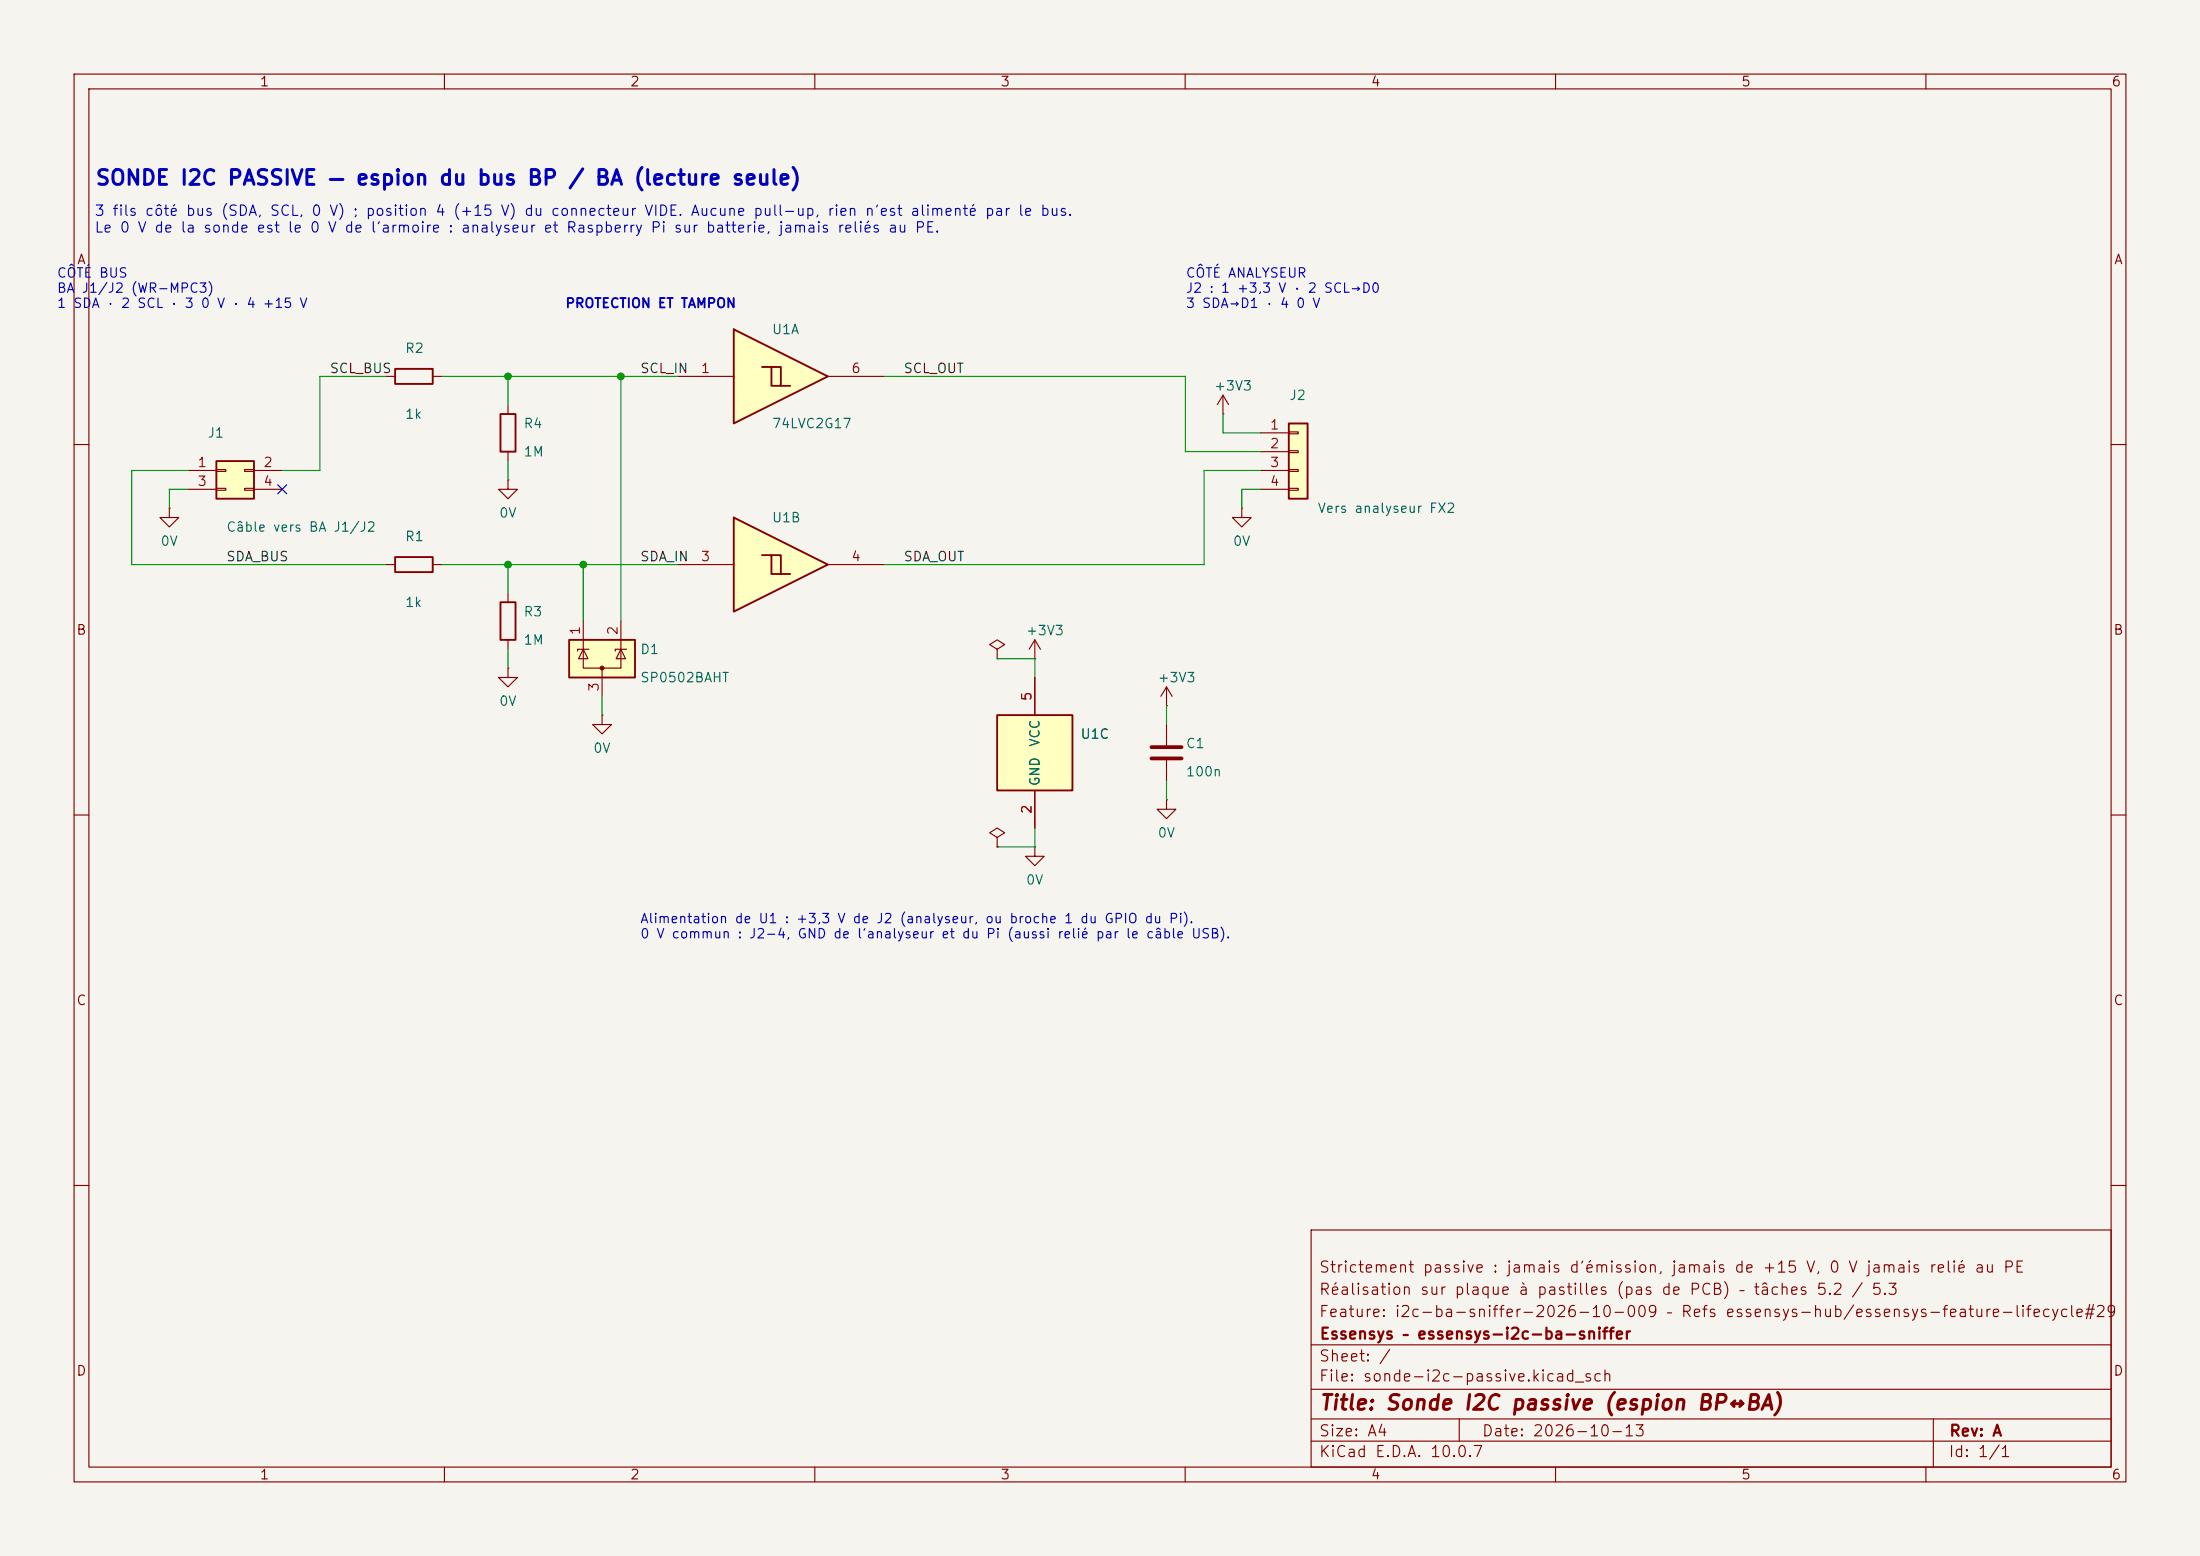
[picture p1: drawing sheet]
(kicad_sch
 (version 20250114)
 (generator "eeschema")
 (generator_version "9.0")
 (paper "A4")
 (title_block
  (title "Sonde I2C passive (espion BP↔BA)")
  (date "2026-10-13")
  (rev "A")
  (company "Essensys – essensys-i2c-ba-sniffer")
  (comment 1 "Feature: i2c-ba-sniffer-2026-10-009 – Refs essensys-hub/essensys-feature-lifecycle#29")
  (comment 2 "Réalisation sur plaque à pastilles (pas de PCB) – tâches 5.2 / 5.3")
  (comment 3 "Strictement passive : jamais d'émission, jamais de +15 V, 0 V jamais relié au PE"))
 (lib_symbols
  (symbol
   "Connector_Generic:Conn_02x02_Odd_Even"
   (pin_names
    (offset 1.016) (hide yes)) (exclude_from_sim no) (in_bom yes) (on_board yes)
   (in_pos_files yes)
   (duplicate_pin_numbers_are_jumpers no)
   (property
    "Reference"
    "J" (at 1.27 2.54 0) (show_name no) (do_not_autoplace no) (effects (font (size 1.27 1.27))))
   (property
    "Value"
    "Conn_02x02_Odd_Even" (at 1.27 -5.08 0) (show_name no) (do_not_autoplace no) (effects (font (size 1.27 1.27))))
   (property
    "Footprint"
    "" (at 0 0 0) (show_name no) (do_not_autoplace no) (hide yes) (effects (font (size 1.27 1.27))))
   (property
    "Datasheet"
    "" (at 0 0 0) (show_name no) (do_not_autoplace no) (hide yes) (effects (font (size 1.27 1.27))))
   (property
    "Description"
    "Generic connector, double row, 02x02, odd/even pin numbering scheme (row 1 odd numbers, row 2 even numbers), script generated (kicad-library-utils/schlib/autogen/connector/)" (at 0 0 0) (show_name no) (do_not_autoplace no) (hide yes) (effects (font (size 1.27 1.27))))
   (property
    "ki_keywords"
    "connector" (at 0 0 0) (show_name no) (do_not_autoplace no) (hide yes) (effects (font (size 1.27 1.27))))
   (property
    "ki_fp_filters"
    "Connector*:*_2x??_*" (at 0 0 0) (show_name no) (do_not_autoplace no) (hide yes) (effects (font (size 1.27 1.27))))
   (symbol
    "Conn_02x02_Odd_Even_1_1"
    (rectangle (start -1.27 1.27) (end 3.81 -3.81) (stroke (width 0.254) (type default)) (fill (type background)))
    (rectangle (start -1.27 0.127) (end 0 -0.127) (stroke (width 0.1524) (type default)) (fill (type none)))
    (rectangle (start -1.27 -2.413) (end 0 -2.667) (stroke (width 0.1524) (type default)) (fill (type none)))
    (rectangle (start 3.81 0.127) (end 2.54 -0.127) (stroke (width 0.1524) (type default)) (fill (type none)))
    (rectangle (start 3.81 -2.413) (end 2.54 -2.667) (stroke (width 0.1524) (type default)) (fill (type none)))
    (pin
    passive
    line (at -5.08 0 0) (length 3.81) (name
    "Pin_1" (effects (font (size 1.27 1.27)))) (number
    "1" (effects (font (size 1.27 1.27)))))
    (pin
    passive
    line (at 7.62 0 180) (length 3.81) (name
    "Pin_2" (effects (font (size 1.27 1.27)))) (number
    "2" (effects (font (size 1.27 1.27)))))
    (pin
    passive
    line (at -5.08 -2.54 0) (length 3.81) (name
    "Pin_3" (effects (font (size 1.27 1.27)))) (number
    "3" (effects (font (size 1.27 1.27)))))
    (pin
    passive
    line (at 7.62 -2.54 180) (length 3.81) (name
    "Pin_4" (effects (font (size 1.27 1.27)))) (number
    "4" (effects (font (size 1.27 1.27))))))
   (embedded_fonts no))
  (symbol
   "power:GND"
   (power global)
   (pin_numbers (hide yes))
   (pin_names
    (offset 0) (hide yes)) (exclude_from_sim no) (in_bom yes) (on_board yes)
   (in_pos_files yes)
   (duplicate_pin_numbers_are_jumpers no)
   (property
    "Reference"
    "#PWR" (at 0 -6.35 0) (show_name no) (do_not_autoplace no) (hide yes) (effects (font (size 1.27 1.27))))
   (property
    "Value"
    "GND" (at 0 -3.81 0) (show_name no) (do_not_autoplace no) (effects (font (size 1.27 1.27))))
   (property
    "Footprint"
    "" (at 0 0 0) (show_name no) (do_not_autoplace no) (hide yes) (effects (font (size 1.27 1.27))))
   (property
    "Datasheet"
    "" (at 0 0 0) (show_name no) (do_not_autoplace no) (hide yes) (effects (font (size 1.27 1.27))))
   (property
    "Description"
    "Power symbol creates a global label with name \"GND\" , ground" (at 0 0 0) (show_name no) (do_not_autoplace no) (hide yes) (effects (font (size 1.27 1.27))))
   (property
    "ki_keywords"
    "global power" (at 0 0 0) (show_name no) (do_not_autoplace no) (hide yes) (effects (font (size 1.27 1.27))))
   (symbol
    "GND_0_1"
    (polyline (pts (xy 0 0) (xy 0 -1.27) (xy 1.27 -1.27) (xy 0 -2.54) (xy -1.27 -1.27) (xy 0 -1.27)) (stroke (width 0) (type default)) (fill (type none))))
   (symbol
    "GND_1_1"
    (pin
    power_in
    line (at 0 0 270) (length 0) (name
    "" (effects (font (size 1.27 1.27)))) (number
    "1" (effects (font (size 1.27 1.27))))))
   (embedded_fonts no))
  (symbol
   "Device:R"
   (pin_numbers (hide yes))
   (pin_names
    (offset 0)) (exclude_from_sim no) (in_bom yes) (on_board yes)
   (in_pos_files yes)
   (duplicate_pin_numbers_are_jumpers no)
   (property
    "Reference"
    "R" (at 2.032 0 90) (show_name no) (do_not_autoplace no) (effects (font (size 1.27 1.27))))
   (property
    "Value"
    "R" (at 0 0 90) (show_name no) (do_not_autoplace no) (effects (font (size 1.27 1.27))))
   (property
    "Footprint"
    "" (at -1.778 0 90) (show_name no) (do_not_autoplace no) (hide yes) (effects (font (size 1.27 1.27))))
   (property
    "Datasheet"
    "" (at 0 0 0) (show_name no) (do_not_autoplace no) (hide yes) (effects (font (size 1.27 1.27))))
   (property
    "Description"
    "Resistor" (at 0 0 0) (show_name no) (do_not_autoplace no) (hide yes) (effects (font (size 1.27 1.27))))
   (property
    "ki_keywords"
    "R res resistor" (at 0 0 0) (show_name no) (do_not_autoplace no) (hide yes) (effects (font (size 1.27 1.27))))
   (property
    "ki_fp_filters"
    "R_*" (at 0 0 0) (show_name no) (do_not_autoplace no) (hide yes) (effects (font (size 1.27 1.27))))
   (symbol
    "R_0_1"
    (rectangle (start -1.016 -2.54) (end 1.016 2.54) (stroke (width 0.254) (type default)) (fill (type none))))
   (symbol
    "R_1_1"
    (pin
    passive
    line (at 0 3.81 270) (length 1.27) (name
    "" (effects (font (size 1.27 1.27)))) (number
    "1" (effects (font (size 1.27 1.27)))))
    (pin
    passive
    line (at 0 -3.81 90) (length 1.27) (name
    "" (effects (font (size 1.27 1.27)))) (number
    "2" (effects (font (size 1.27 1.27))))))
   (embedded_fonts no))
  (symbol
   "Power_Protection:SP0502BAHT"
   (pin_names (hide yes)) (exclude_from_sim no) (in_bom yes) (on_board yes)
   (in_pos_files yes)
   (duplicate_pin_numbers_are_jumpers no)
   (property
    "Reference"
    "D" (at 5.715 2.54 0) (show_name no) (do_not_autoplace no) (effects (font (size 1.27 1.27)) (justify left)))
   (property
    "Value"
    "SP0502BAHT" (at 5.715 0.635 0) (show_name no) (do_not_autoplace no) (effects (font (size 1.27 1.27)) (justify left)))
   (property
    "Footprint"
    "Package_TO_SOT_SMD:SOT-23" (at 5.715 -1.27 0) (show_name no) (do_not_autoplace no) (hide yes) (effects (font (size 1.27 1.27)) (justify left)))
   (property
    "Datasheet"
    "http://www.littelfuse.com/~/media/files/littelfuse/technical%20resources/documents/data%20sheets/sp05xxba.pdf" (at 3.175 3.175 0) (show_name no) (do_not_autoplace no) (hide yes) (effects (font (size 1.27 1.27))))
   (property
    "Description"
    "TVS Diode Array, 5.5V Standoff, 2 Channels, SOT-23 package" (at 0 0 0) (show_name no) (do_not_autoplace no) (hide yes) (effects (font (size 1.27 1.27))))
   (property
    "ki_keywords"
    "usb esd protection suppression transient" (at 0 0 0) (show_name no) (do_not_autoplace no) (hide yes) (effects (font (size 1.27 1.27))))
   (property
    "ki_fp_filters"
    "SOT?23*" (at 0 0 0) (show_name no) (do_not_autoplace no) (hide yes) (effects (font (size 1.27 1.27))))
   (symbol
    "SP0502BAHT_0_0"
    (pin
    passive
    line (at 0 -5.08 90) (length 2.54) (name
    "A" (effects (font (size 1.27 1.27)))) (number
    "3" (effects (font (size 1.27 1.27))))))
   (symbol
    "SP0502BAHT_0_1"
    (rectangle (start -4.445 2.54) (end 4.445 -2.54) (stroke (width 0.254) (type default)) (fill (type background)))
    (polyline (pts (xy -3.302 1.016) (xy -3.302 1.27) (xy -1.905 1.27) (xy -1.778 1.27)) (stroke (width 0) (type default)) (fill (type none)))
    (polyline (pts (xy -2.54 2.54) (xy -2.54 1.27)) (stroke (width 0) (type default)) (fill (type none)))
    (polyline (pts (xy -2.54 1.27) (xy -2.54 -1.27) (xy 2.54 -1.27) (xy 2.54 1.27)) (stroke (width 0) (type default)) (fill (type none)))
    (polyline (pts (xy -2.54 1.27) (xy -1.905 0) (xy -3.175 0) (xy -2.54 1.27)) (stroke (width 0) (type default)) (fill (type none)))
    (polyline (pts (xy 0 -1.27) (xy 0 -2.54)) (stroke (width 0) (type default)) (fill (type none)))
    (circle (center 0 -1.27) (radius 0.254) (stroke (width 0) (type default)) (fill (type outline)))
    (polyline (pts (xy 1.778 1.016) (xy 1.778 1.27) (xy 3.175 1.27) (xy 3.302 1.27)) (stroke (width 0) (type default)) (fill (type none)))
    (polyline (pts (xy 2.54 2.54) (xy 2.54 1.27)) (stroke (width 0) (type default)) (fill (type none)))
    (polyline (pts (xy 2.54 1.27) (xy 1.905 0) (xy 3.175 0) (xy 2.54 1.27)) (stroke (width 0) (type default)) (fill (type none))))
   (symbol
    "SP0502BAHT_1_1"
    (pin
    passive
    line (at -2.54 5.08 270) (length 2.54) (name
    "K" (effects (font (size 1.27 1.27)))) (number
    "1" (effects (font (size 1.27 1.27)))))
    (pin
    passive
    line (at 2.54 5.08 270) (length 2.54) (name
    "K" (effects (font (size 1.27 1.27)))) (number
    "2" (effects (font (size 1.27 1.27))))))
   (embedded_fonts no))
  (symbol
   "74xGxx:74LVC2G17" (exclude_from_sim no) (in_bom yes) (on_board yes)
   (in_pos_files yes)
   (duplicate_pin_numbers_are_jumpers no)
   (property
    "Reference"
    "U" (at -1.27 7.62 0) (show_name no) (do_not_autoplace no) (effects (font (size 1.27 1.27))))
   (property
    "Value"
    "74LVC2G17" (at 2.54 -7.62 0) (show_name no) (do_not_autoplace no) (effects (font (size 1.27 1.27))))
   (property
    "Footprint"
    "" (at 0 0 0) (show_name no) (do_not_autoplace no) (hide yes) (effects (font (size 1.27 1.27))))
   (property
    "Datasheet"
    "http://www.ti.com/lit/sg/scyt129e/scyt129e.pdf" (at 0 0 0) (show_name no) (do_not_autoplace no) (hide yes) (effects (font (size 1.27 1.27))))
   (property
    "Description"
    "Dual Buffer, Schmitt Triggered, Low-Voltage CMOS" (at 0 0 0) (show_name no) (do_not_autoplace no) (hide yes) (effects (font (size 1.27 1.27))))
   (property
    "ki_keywords"
    "Dual Buffer Schmitt LVC CMOS" (at 0 0 0) (show_name no) (do_not_autoplace no) (hide yes) (effects (font (size 1.27 1.27))))
   (property
    "ki_fp_filters"
    "SG-* SOT*" (at 0 0 0) (show_name no) (do_not_autoplace no) (hide yes) (effects (font (size 1.27 1.27))))
   (symbol
    "74LVC2G17_1_1"
    (polyline (pts (xy -7.62 6.35) (xy -7.62 -6.35) (xy 5.08 0) (xy -7.62 6.35)) (stroke (width 0.254) (type default)) (fill (type background)))
    (polyline (pts (xy -3.81 1.27) (xy -2.54 1.27) (xy -2.54 -1.27) (xy 0 -1.27)) (stroke (width 0.254) (type default)) (fill (type background)))
    (polyline (pts (xy -2.54 1.27) (xy -1.27 1.27) (xy -1.27 -1.27)) (stroke (width 0.254) (type default)) (fill (type background)))
    (pin
    input
    line (at -15.24 0 0) (length 7.62) (name
    "" (effects (font (size 1.27 1.27)))) (number
    "1" (effects (font (size 1.27 1.27)))))
    (pin
    output
    line (at 12.7 0 180) (length 7.62) (name
    "" (effects (font (size 1.27 1.27)))) (number
    "6" (effects (font (size 1.27 1.27))))))
   (symbol
    "74LVC2G17_2_1"
    (polyline (pts (xy -7.62 6.35) (xy -7.62 -6.35) (xy 5.08 0) (xy -7.62 6.35)) (stroke (width 0.254) (type default)) (fill (type background)))
    (polyline (pts (xy -3.81 1.27) (xy -2.54 1.27) (xy -2.54 -1.27) (xy 0 -1.27)) (stroke (width 0.254) (type default)) (fill (type background)))
    (polyline (pts (xy -2.54 1.27) (xy -1.27 1.27) (xy -1.27 -1.27)) (stroke (width 0.254) (type default)) (fill (type background)))
    (pin
    input
    line (at -15.24 0 0) (length 7.62) (name
    "" (effects (font (size 1.27 1.27)))) (number
    "3" (effects (font (size 1.27 1.27)))))
    (pin
    output
    line (at 12.7 0 180) (length 7.62) (name
    "" (effects (font (size 1.27 1.27)))) (number
    "4" (effects (font (size 1.27 1.27))))))
   (symbol
    "74LVC2G17_3_0"
    (rectangle (start -5.08 -5.08) (end 5.08 5.08) (stroke (width 0.254) (type default)) (fill (type background))))
   (symbol
    "74LVC2G17_3_1"
    (pin
    power_in
    line (at 0 -10.16 90) (length 5.08) (name
    "GND" (effects (font (size 1.27 1.27)))) (number
    "2" (effects (font (size 1.27 1.27)))))
    (pin
    power_in
    line (at 0 10.16 270) (length 5.08) (name
    "VCC" (effects (font (size 1.27 1.27)))) (number
    "5" (effects (font (size 1.27 1.27))))))
   (embedded_fonts no))
  (symbol
   "power:+3V3"
   (power global)
   (pin_numbers (hide yes))
   (pin_names
    (offset 0) (hide yes)) (exclude_from_sim no) (in_bom yes) (on_board yes)
   (in_pos_files yes)
   (duplicate_pin_numbers_are_jumpers no)
   (property
    "Reference"
    "#PWR" (at 0 -3.81 0) (show_name no) (do_not_autoplace no) (hide yes) (effects (font (size 1.27 1.27))))
   (property
    "Value"
    "+3V3" (at 0 3.556 0) (show_name no) (do_not_autoplace no) (effects (font (size 1.27 1.27))))
   (property
    "Footprint"
    "" (at 0 0 0) (show_name no) (do_not_autoplace no) (hide yes) (effects (font (size 1.27 1.27))))
   (property
    "Datasheet"
    "" (at 0 0 0) (show_name no) (do_not_autoplace no) (hide yes) (effects (font (size 1.27 1.27))))
   (property
    "Description"
    "Power symbol creates a global label with name \"+3V3\"" (at 0 0 0) (show_name no) (do_not_autoplace no) (hide yes) (effects (font (size 1.27 1.27))))
   (property
    "ki_keywords"
    "global power" (at 0 0 0) (show_name no) (do_not_autoplace no) (hide yes) (effects (font (size 1.27 1.27))))
   (symbol
    "+3V3_0_1"
    (polyline (pts (xy -0.762 1.27) (xy 0 2.54)) (stroke (width 0) (type default)) (fill (type none)))
    (polyline (pts (xy 0 2.54) (xy 0.762 1.27)) (stroke (width 0) (type default)) (fill (type none)))
    (polyline (pts (xy 0 0) (xy 0 2.54)) (stroke (width 0) (type default)) (fill (type none))))
   (symbol
    "+3V3_1_1"
    (pin
    power_in
    line (at 0 0 90) (length 0) (name
    "" (effects (font (size 1.27 1.27)))) (number
    "1" (effects (font (size 1.27 1.27))))))
   (embedded_fonts no))
  (symbol
   "power:PWR_FLAG"
   (power global)
   (pin_numbers (hide yes))
   (pin_names
    (offset 0) (hide yes)) (exclude_from_sim no) (in_bom yes) (on_board yes)
   (in_pos_files yes)
   (duplicate_pin_numbers_are_jumpers no)
   (property
    "Reference"
    "#FLG" (at 0 1.905 0) (show_name no) (do_not_autoplace no) (hide yes) (effects (font (size 1.27 1.27))))
   (property
    "Value"
    "PWR_FLAG" (at 0 3.81 0) (show_name no) (do_not_autoplace no) (effects (font (size 1.27 1.27))))
   (property
    "Footprint"
    "" (at 0 0 0) (show_name no) (do_not_autoplace no) (hide yes) (effects (font (size 1.27 1.27))))
   (property
    "Datasheet"
    "" (at 0 0 0) (show_name no) (do_not_autoplace no) (hide yes) (effects (font (size 1.27 1.27))))
   (property
    "Description"
    "Special symbol for telling ERC where power comes from" (at 0 0 0) (show_name no) (do_not_autoplace no) (hide yes) (effects (font (size 1.27 1.27))))
   (property
    "ki_keywords"
    "flag power" (at 0 0 0) (show_name no) (do_not_autoplace no) (hide yes) (effects (font (size 1.27 1.27))))
   (symbol
    "PWR_FLAG_0_0"
    (pin
    power_out
    line (at 0 0 90) (length 0) (name
    "" (effects (font (size 1.27 1.27)))) (number
    "1" (effects (font (size 1.27 1.27))))))
   (symbol
    "PWR_FLAG_0_1"
    (polyline (pts (xy 0 0) (xy 0 1.27) (xy -1.016 1.905) (xy 0 2.54) (xy 1.016 1.905) (xy 0 1.27)) (stroke (width 0) (type default)) (fill (type none))))
   (embedded_fonts no))
  (symbol
   "Device:C"
   (pin_numbers (hide yes))
   (pin_names
    (offset 0.254)) (exclude_from_sim no) (in_bom yes) (on_board yes)
   (in_pos_files yes)
   (duplicate_pin_numbers_are_jumpers no)
   (property
    "Reference"
    "C" (at 0.635 2.54 0) (show_name no) (do_not_autoplace no) (effects (font (size 1.27 1.27)) (justify left)))
   (property
    "Value"
    "C" (at 0.635 -2.54 0) (show_name no) (do_not_autoplace no) (effects (font (size 1.27 1.27)) (justify left)))
   (property
    "Footprint"
    "" (at 0.9652 -3.81 0) (show_name no) (do_not_autoplace no) (hide yes) (effects (font (size 1.27 1.27))))
   (property
    "Datasheet"
    "" (at 0 0 0) (show_name no) (do_not_autoplace no) (hide yes) (effects (font (size 1.27 1.27))))
   (property
    "Description"
    "Unpolarized capacitor" (at 0 0 0) (show_name no) (do_not_autoplace no) (hide yes) (effects (font (size 1.27 1.27))))
   (property
    "ki_keywords"
    "cap capacitor" (at 0 0 0) (show_name no) (do_not_autoplace no) (hide yes) (effects (font (size 1.27 1.27))))
   (property
    "ki_fp_filters"
    "C_*" (at 0 0 0) (show_name no) (do_not_autoplace no) (hide yes) (effects (font (size 1.27 1.27))))
   (symbol
    "C_0_1"
    (polyline (pts (xy -2.032 0.762) (xy 2.032 0.762)) (stroke (width 0.508) (type default)) (fill (type none)))
    (polyline (pts (xy -2.032 -0.762) (xy 2.032 -0.762)) (stroke (width 0.508) (type default)) (fill (type none))))
   (symbol
    "C_1_1"
    (pin
    passive
    line (at 0 3.81 270) (length 2.794) (name
    "" (effects (font (size 1.27 1.27)))) (number
    "1" (effects (font (size 1.27 1.27)))))
    (pin
    passive
    line (at 0 -3.81 90) (length 2.794) (name
    "" (effects (font (size 1.27 1.27)))) (number
    "2" (effects (font (size 1.27 1.27))))))
   (embedded_fonts no))
  (symbol
   "Connector_Generic:Conn_01x04"
   (pin_names
    (offset 1.016) (hide yes)) (exclude_from_sim no) (in_bom yes) (on_board yes)
   (in_pos_files yes)
   (duplicate_pin_numbers_are_jumpers no)
   (property
    "Reference"
    "J" (at 0 5.08 0) (show_name no) (do_not_autoplace no) (effects (font (size 1.27 1.27))))
   (property
    "Value"
    "Conn_01x04" (at 0 -7.62 0) (show_name no) (do_not_autoplace no) (effects (font (size 1.27 1.27))))
   (property
    "Footprint"
    "" (at 0 0 0) (show_name no) (do_not_autoplace no) (hide yes) (effects (font (size 1.27 1.27))))
   (property
    "Datasheet"
    "" (at 0 0 0) (show_name no) (do_not_autoplace no) (hide yes) (effects (font (size 1.27 1.27))))
   (property
    "Description"
    "Generic connector, single row, 01x04, script generated (kicad-library-utils/schlib/autogen/connector/)" (at 0 0 0) (show_name no) (do_not_autoplace no) (hide yes) (effects (font (size 1.27 1.27))))
   (property
    "ki_keywords"
    "connector" (at 0 0 0) (show_name no) (do_not_autoplace no) (hide yes) (effects (font (size 1.27 1.27))))
   (property
    "ki_fp_filters"
    "Connector*:*_1x??_*" (at 0 0 0) (show_name no) (do_not_autoplace no) (hide yes) (effects (font (size 1.27 1.27))))
   (symbol
    "Conn_01x04_1_1"
    (rectangle (start -1.27 3.81) (end 1.27 -6.35) (stroke (width 0.254) (type default)) (fill (type background)))
    (rectangle (start -1.27 2.667) (end 0 2.413) (stroke (width 0.1524) (type default)) (fill (type none)))
    (rectangle (start -1.27 0.127) (end 0 -0.127) (stroke (width 0.1524) (type default)) (fill (type none)))
    (rectangle (start -1.27 -2.413) (end 0 -2.667) (stroke (width 0.1524) (type default)) (fill (type none)))
    (rectangle (start -1.27 -4.953) (end 0 -5.207) (stroke (width 0.1524) (type default)) (fill (type none)))
    (pin
    passive
    line (at -5.08 2.54 0) (length 3.81) (name
    "Pin_1" (effects (font (size 1.27 1.27)))) (number
    "1" (effects (font (size 1.27 1.27)))))
    (pin
    passive
    line (at -5.08 0 0) (length 3.81) (name
    "Pin_2" (effects (font (size 1.27 1.27)))) (number
    "2" (effects (font (size 1.27 1.27)))))
    (pin
    passive
    line (at -5.08 -2.54 0) (length 3.81) (name
    "Pin_3" (effects (font (size 1.27 1.27)))) (number
    "3" (effects (font (size 1.27 1.27)))))
    (pin
    passive
    line (at -5.08 -5.08 0) (length 3.81) (name
    "Pin_4" (effects (font (size 1.27 1.27)))) (number
    "4" (effects (font (size 1.27 1.27))))))
   (embedded_fonts no)))
 (symbol
  (lib_id "Connector_Generic:Conn_02x02_Odd_Even")
  (at 30.48 63.5 0)
  (unit 1)
  (exclude_from_sim no)
  (in_bom yes)
  (on_board yes)
  (dnp no)
  (property
   "Reference"
   "J1" (at 27.94 58.42 0) (effects (font (size 1.27 1.27)) (justify left)))
  (property
   "Value"
   "Câble vers BA J1/J2" (at 30.48 71.12 0) (effects (font (size 1.27 1.27)) (justify left)))
  (property
   "Footprint"
   "" (at 30.48 63.5 0) (effects (font (size 1.27 1.27)) (hide yes)))
  (property
   "Datasheet"
   "" (at 30.48 63.5 0) (effects (font (size 1.27 1.27)) (hide yes)))
  (property
   "Manufacturer"
   "Würth Elektronik" (at 30.48 63.5 0) (effects (font (size 1.27 1.27)) (hide yes)))
  (property
   "MPN"
   "WR-MPC3 2x2, boîtier femelle câble (à confirmer, tâche 5.1)" (at 30.48 63.5 0) (effects (font (size 1.27 1.27)) (hide yes)))
  (property
   "Note"
   "Boîtier câble ; seuls les contacts 1, 2, 3 sont sertis, la position 4 (+15 V) reste vide ; fils soudés sur la plaque" (at 30.48 63.5 0) (effects (font (size 1.27 1.27)) (hide yes)))
  (pin
   "1")
  (pin
   "2")
  (pin
   "3")
  (pin
   "4")
  (instances (project
    "sonde-i2c-passive" (path
    "/8e21473a-9912-552b-aa84-74540a51dc78" (reference "J1") (unit 1)))))
 (no_connect
  (at 38.1 66.04))
 (wire
  (pts (xy 38.1 63.5) (xy 43.18 63.5))
  (stroke (width 0) (type default)))
 (wire
  (pts (xy 43.18 63.5) (xy 43.18 50.8))
  (stroke (width 0) (type default)))
 (wire
  (pts (xy 25.4 63.5) (xy 17.78 63.5))
  (stroke (width 0) (type default)))
 (wire
  (pts (xy 17.78 63.5) (xy 17.78 76.2))
  (stroke (width 0) (type default)))
 (wire
  (pts (xy 25.4 66.04) (xy 22.86 66.04))
  (stroke (width 0) (type default)))
 (wire
  (pts (xy 22.86 66.04) (xy 22.86 68.58))
  (stroke (width 0) (type default)))
 (symbol
  (lib_id "power:GND")
  (at 22.86 68.58 0)
  (unit 1)
  (exclude_from_sim no)
  (in_bom no)
  (on_board no)
  (dnp no)
  (property
   "Reference"
   "#PWR01" (at 22.86 74.93 0) (effects (font (size 1.27 1.27)) (justify left) (hide yes)))
  (property
   "Value"
   "0V" (at 21.59 73.03 0) (effects (font (size 1.27 1.27)) (justify left)))
  (property
   "Footprint"
   "" (at 22.86 68.58 0) (effects (font (size 1.27 1.27)) (hide yes)))
  (property
   "Datasheet"
   "" (at 22.86 68.58 0) (effects (font (size 1.27 1.27)) (hide yes)))
  (pin
   "1")
  (instances (project
    "sonde-i2c-passive" (path
    "/8e21473a-9912-552b-aa84-74540a51dc78" (reference "#PWR01") (unit 1)))))
 (symbol
  (lib_id "Device:R")
  (at 55.88 50.8 90)
  (unit 1)
  (exclude_from_sim no)
  (in_bom yes)
  (on_board yes)
  (dnp no)
  (property
   "Reference"
   "R2" (at 54.61 46.99 270) (effects (font (size 1.27 1.27)) (justify left)))
  (property
   "Value"
   "1k" (at 54.61 55.88 270) (effects (font (size 1.27 1.27)) (justify left)))
  (property
   "Footprint"
   "Resistor_THT:R_Axial_DIN0207_L6.3mm_D2.5mm_P7.62mm_Horizontal" (at 55.88 50.8 0) (effects (font (size 1.27 1.27)) (hide yes)))
  (property
   "Datasheet"
   "" (at 55.88 50.8 0) (effects (font (size 1.27 1.27)) (hide yes)))
  (property
   "Note"
   "Série SCL" (at 55.88 50.8 0) (effects (font (size 1.27 1.27)) (hide yes)))
  (pin
   "1")
  (pin
   "2")
  (instances (project
    "sonde-i2c-passive" (path
    "/8e21473a-9912-552b-aa84-74540a51dc78" (reference "R2") (unit 1)))))
 (symbol
  (lib_id "Device:R")
  (at 55.88 76.2 90)
  (unit 1)
  (exclude_from_sim no)
  (in_bom yes)
  (on_board yes)
  (dnp no)
  (property
   "Reference"
   "R1" (at 54.61 72.39 270) (effects (font (size 1.27 1.27)) (justify left)))
  (property
   "Value"
   "1k" (at 54.61 81.28 270) (effects (font (size 1.27 1.27)) (justify left)))
  (property
   "Footprint"
   "Resistor_THT:R_Axial_DIN0207_L6.3mm_D2.5mm_P7.62mm_Horizontal" (at 55.88 76.2 0) (effects (font (size 1.27 1.27)) (hide yes)))
  (property
   "Datasheet"
   "" (at 55.88 76.2 0) (effects (font (size 1.27 1.27)) (hide yes)))
  (property
   "Note"
   "Série SDA" (at 55.88 76.2 0) (effects (font (size 1.27 1.27)) (hide yes)))
  (pin
   "1")
  (pin
   "2")
  (instances (project
    "sonde-i2c-passive" (path
    "/8e21473a-9912-552b-aa84-74540a51dc78" (reference "R1") (unit 1)))))
 (wire
  (pts (xy 43.18 50.8) (xy 52.07 50.8))
  (stroke (width 0) (type default)))
 (wire
  (pts (xy 17.78 76.2) (xy 52.07 76.2))
  (stroke (width 0) (type default)))
 (label
  "SCL_BUS"
  (at 44.45 50.8 0)
  (effects (font (size 1.27 1.27)) (justify left bottom)))
 (label
  "SDA_BUS"
  (at 30.48 76.2 0)
  (effects (font (size 1.27 1.27)) (justify left bottom)))
 (symbol
  (lib_id "Device:R")
  (at 68.58 58.42 0)
  (unit 1)
  (exclude_from_sim no)
  (in_bom yes)
  (on_board yes)
  (dnp no)
  (property
   "Reference"
   "R4" (at 70.61 57.15 0) (effects (font (size 1.27 1.27)) (justify left)))
  (property
   "Value"
   "1M" (at 70.61 60.96 0) (effects (font (size 1.27 1.27)) (justify left)))
  (property
   "Footprint"
   "Resistor_THT:R_Axial_DIN0207_L6.3mm_D2.5mm_P7.62mm_Horizontal" (at 68.58 58.42 0) (effects (font (size 1.27 1.27)) (hide yes)))
  (property
   "Datasheet"
   "" (at 68.58 58.42 0) (effects (font (size 1.27 1.27)) (hide yes)))
  (property
   "Note"
   "Rappel SCL au 0 V" (at 68.58 58.42 0) (effects (font (size 1.27 1.27)) (hide yes)))
  (pin
   "1")
  (pin
   "2")
  (instances (project
    "sonde-i2c-passive" (path
    "/8e21473a-9912-552b-aa84-74540a51dc78" (reference "R4") (unit 1)))))
 (symbol
  (lib_id "Device:R")
  (at 68.58 83.82 0)
  (unit 1)
  (exclude_from_sim no)
  (in_bom yes)
  (on_board yes)
  (dnp no)
  (property
   "Reference"
   "R3" (at 70.61 82.55 0) (effects (font (size 1.27 1.27)) (justify left)))
  (property
   "Value"
   "1M" (at 70.61 86.36 0) (effects (font (size 1.27 1.27)) (justify left)))
  (property
   "Footprint"
   "Resistor_THT:R_Axial_DIN0207_L6.3mm_D2.5mm_P7.62mm_Horizontal" (at 68.58 83.82 0) (effects (font (size 1.27 1.27)) (hide yes)))
  (property
   "Datasheet"
   "" (at 68.58 83.82 0) (effects (font (size 1.27 1.27)) (hide yes)))
  (property
   "Note"
   "Rappel SDA au 0 V" (at 68.58 83.82 0) (effects (font (size 1.27 1.27)) (hide yes)))
  (pin
   "1")
  (pin
   "2")
  (instances (project
    "sonde-i2c-passive" (path
    "/8e21473a-9912-552b-aa84-74540a51dc78" (reference "R3") (unit 1)))))
 (wire
  (pts (xy 68.58 50.8) (xy 68.58 54.61))
  (stroke (width 0) (type default)))
 (wire
  (pts (xy 68.58 62.23) (xy 68.58 64.77))
  (stroke (width 0) (type default)))
 (symbol
  (lib_id "power:GND")
  (at 68.58 64.77 0)
  (unit 1)
  (exclude_from_sim no)
  (in_bom no)
  (on_board no)
  (dnp no)
  (property
   "Reference"
   "#PWR02" (at 68.58 71.12 0) (effects (font (size 1.27 1.27)) (justify left) (hide yes)))
  (property
   "Value"
   "0V" (at 67.31 69.22 0) (effects (font (size 1.27 1.27)) (justify left)))
  (property
   "Footprint"
   "" (at 68.58 64.77 0) (effects (font (size 1.27 1.27)) (hide yes)))
  (property
   "Datasheet"
   "" (at 68.58 64.77 0) (effects (font (size 1.27 1.27)) (hide yes)))
  (pin
   "1")
  (instances (project
    "sonde-i2c-passive" (path
    "/8e21473a-9912-552b-aa84-74540a51dc78" (reference "#PWR02") (unit 1)))))
 (wire
  (pts (xy 68.58 76.2) (xy 68.58 80.01))
  (stroke (width 0) (type default)))
 (wire
  (pts (xy 68.58 87.63) (xy 68.58 90.17))
  (stroke (width 0) (type default)))
 (symbol
  (lib_id "power:GND")
  (at 68.58 90.17 0)
  (unit 1)
  (exclude_from_sim no)
  (in_bom no)
  (on_board no)
  (dnp no)
  (property
   "Reference"
   "#PWR03" (at 68.58 96.52 0) (effects (font (size 1.27 1.27)) (justify left) (hide yes)))
  (property
   "Value"
   "0V" (at 67.31 94.62 0) (effects (font (size 1.27 1.27)) (justify left)))
  (property
   "Footprint"
   "" (at 68.58 90.17 0) (effects (font (size 1.27 1.27)) (hide yes)))
  (property
   "Datasheet"
   "" (at 68.58 90.17 0) (effects (font (size 1.27 1.27)) (hide yes)))
  (pin
   "1")
  (instances (project
    "sonde-i2c-passive" (path
    "/8e21473a-9912-552b-aa84-74540a51dc78" (reference "#PWR03") (unit 1)))))
 (symbol
  (lib_id "Power_Protection:SP0502BAHT")
  (at 81.28 88.9 0)
  (unit 1)
  (exclude_from_sim no)
  (in_bom yes)
  (on_board yes)
  (dnp no)
  (property
   "Reference"
   "D1" (at 86.36 87.63 0) (effects (font (size 1.27 1.27)) (justify left)))
  (property
   "Value"
   "SP0502BAHT" (at 86.36 91.44 0) (effects (font (size 1.27 1.27)) (justify left)))
  (property
   "Footprint"
   "Package_TO_SOT_SMD:SOT-23" (at 81.28 88.9 0) (effects (font (size 1.27 1.27)) (hide yes)))
  (property
   "Datasheet"
   "" (at 81.28 88.9 0) (effects (font (size 1.27 1.27)) (hide yes)))
  (property
   "Manufacturer"
   "Littelfuse" (at 81.28 88.9 0) (effects (font (size 1.27 1.27)) (hide yes)))
  (property
   "MPN"
   "SP0502BAHT" (at 81.28 88.9 0) (effects (font (size 1.27 1.27)) (hide yes)))
  (property
   "Note"
   "Sur adaptateur SOT-23 vers SIP3" (at 81.28 88.9 0) (effects (font (size 1.27 1.27)) (hide yes)))
  (pin
   "3")
  (pin
   "1")
  (pin
   "2")
  (instances (project
    "sonde-i2c-passive" (path
    "/8e21473a-9912-552b-aa84-74540a51dc78" (reference "D1") (unit 1)))))
 (wire
  (pts (xy 78.74 83.82) (xy 78.74 76.2))
  (stroke (width 0) (type default)))
 (wire
  (pts (xy 83.82 83.82) (xy 83.82 50.8))
  (stroke (width 0) (type default)))
 (wire
  (pts (xy 81.28 93.98) (xy 81.28 96.52))
  (stroke (width 0) (type default)))
 (symbol
  (lib_id "power:GND")
  (at 81.28 96.52 0)
  (unit 1)
  (exclude_from_sim no)
  (in_bom no)
  (on_board no)
  (dnp no)
  (property
   "Reference"
   "#PWR04" (at 81.28 102.87 0) (effects (font (size 1.27 1.27)) (justify left) (hide yes)))
  (property
   "Value"
   "0V" (at 80.01 100.97 0) (effects (font (size 1.27 1.27)) (justify left)))
  (property
   "Footprint"
   "" (at 81.28 96.52 0) (effects (font (size 1.27 1.27)) (hide yes)))
  (property
   "Datasheet"
   "" (at 81.28 96.52 0) (effects (font (size 1.27 1.27)) (hide yes)))
  (pin
   "1")
  (instances (project
    "sonde-i2c-passive" (path
    "/8e21473a-9912-552b-aa84-74540a51dc78" (reference "#PWR04") (unit 1)))))
 (symbol
  (lib_id "74xGxx:74LVC2G17")
  (at 106.68 50.8 0)
  (unit 1)
  (exclude_from_sim no)
  (in_bom yes)
  (on_board yes)
  (dnp no)
  (property
   "Reference"
   "U1" (at 104.14 44.45 0) (effects (font (size 1.27 1.27)) (justify left)))
  (property
   "Value"
   "74LVC2G17" (at 104.14 57.15 0) (effects (font (size 1.27 1.27)) (justify left)))
  (property
   "Footprint"
   "Package_TO_SOT_SMD:SOT-363_SC-70-6" (at 106.68 50.8 0) (effects (font (size 1.27 1.27)) (hide yes)))
  (property
   "Datasheet"
   "" (at 106.68 50.8 0) (effects (font (size 1.27 1.27)) (hide yes)))
  (property
   "Manufacturer"
   "Nexperia / TI" (at 106.68 50.8 0) (effects (font (size 1.27 1.27)) (hide yes)))
  (property
   "MPN"
   "74LVC2G17GW / SN74LVC2G17DCK" (at 106.68 50.8 0) (effects (font (size 1.27 1.27)) (hide yes)))
  (property
   "Note"
   "Entrées tolérantes 5,5 V (Ioff) sous VCC = 3,3 V ; sur adaptateur SC-70 vers DIP6" (at 106.68 50.8 0) (effects (font (size 1.27 1.27)) (hide yes)))
  (pin
   "1")
  (pin
   "6")
  (instances (project
    "sonde-i2c-passive" (path
    "/8e21473a-9912-552b-aa84-74540a51dc78" (reference "U1") (unit 1)))))
 (symbol
  (lib_id "74xGxx:74LVC2G17")
  (at 106.68 76.2 0)
  (unit 2)
  (exclude_from_sim no)
  (in_bom yes)
  (on_board yes)
  (dnp no)
  (property
   "Reference"
   "U1" (at 104.14 69.85 0) (effects (font (size 1.27 1.27)) (justify left)))
  (property
   "Value"
   "74LVC2G17" (at 104.14 82.55 0) (effects (font (size 1.27 1.27)) (justify left) (hide yes)))
  (property
   "Footprint"
   "Package_TO_SOT_SMD:SOT-363_SC-70-6" (at 106.68 76.2 0) (effects (font (size 1.27 1.27)) (hide yes)))
  (property
   "Datasheet"
   "" (at 106.68 76.2 0) (effects (font (size 1.27 1.27)) (hide yes)))
  (property
   "Manufacturer"
   "Nexperia / TI" (at 106.68 76.2 0) (effects (font (size 1.27 1.27)) (hide yes)))
  (property
   "MPN"
   "74LVC2G17GW / SN74LVC2G17DCK" (at 106.68 76.2 0) (effects (font (size 1.27 1.27)) (hide yes)))
  (property
   "Note"
   "Entrées tolérantes 5,5 V (Ioff) sous VCC = 3,3 V ; sur adaptateur SC-70 vers DIP6" (at 106.68 76.2 0) (effects (font (size 1.27 1.27)) (hide yes)))
  (pin
   "3")
  (pin
   "4")
  (instances (project
    "sonde-i2c-passive" (path
    "/8e21473a-9912-552b-aa84-74540a51dc78" (reference "U1") (unit 2)))))
 (symbol
  (lib_id "74xGxx:74LVC2G17")
  (at 139.7 101.6 0)
  (unit 3)
  (exclude_from_sim no)
  (in_bom yes)
  (on_board yes)
  (dnp no)
  (property
   "Reference"
   "U1" (at 145.8 99.06 0) (effects (font (size 1.27 1.27)) (justify left)))
  (property
   "Value"
   "74LVC2G17" (at 145.8 104.14 0) (effects (font (size 1.27 1.27)) (justify left) (hide yes)))
  (property
   "Footprint"
   "Package_TO_SOT_SMD:SOT-363_SC-70-6" (at 139.7 101.6 0) (effects (font (size 1.27 1.27)) (hide yes)))
  (property
   "Datasheet"
   "" (at 139.7 101.6 0) (effects (font (size 1.27 1.27)) (hide yes)))
  (property
   "Manufacturer"
   "Nexperia / TI" (at 139.7 101.6 0) (effects (font (size 1.27 1.27)) (hide yes)))
  (property
   "MPN"
   "74LVC2G17GW / SN74LVC2G17DCK" (at 139.7 101.6 0) (effects (font (size 1.27 1.27)) (hide yes)))
  (property
   "Note"
   "Entrées tolérantes 5,5 V (Ioff) sous VCC = 3,3 V ; sur adaptateur SC-70 vers DIP6" (at 139.7 101.6 0) (effects (font (size 1.27 1.27)) (hide yes)))
  (pin
   "2")
  (pin
   "5")
  (instances (project
    "sonde-i2c-passive" (path
    "/8e21473a-9912-552b-aa84-74540a51dc78" (reference "U1") (unit 3)))))
 (wire
  (pts (xy 59.69 50.8) (xy 68.58 50.8))
  (stroke (width 0) (type default)))
 (wire
  (pts (xy 68.58 50.8) (xy 83.82 50.8))
  (stroke (width 0) (type default)))
 (wire
  (pts (xy 83.82 50.8) (xy 91.44 50.8))
  (stroke (width 0) (type default)))
 (wire
  (pts (xy 59.69 76.2) (xy 68.58 76.2))
  (stroke (width 0) (type default)))
 (wire
  (pts (xy 68.58 76.2) (xy 78.74 76.2))
  (stroke (width 0) (type default)))
 (wire
  (pts (xy 78.74 76.2) (xy 91.44 76.2))
  (stroke (width 0) (type default)))
 (junction
  (at 68.58 50.8)
  (diameter 0)
  (color 0 0 0 0))
 (junction
  (at 83.82 50.8)
  (diameter 0)
  (color 0 0 0 0))
 (junction
  (at 68.58 76.2)
  (diameter 0)
  (color 0 0 0 0))
 (junction
  (at 78.74 76.2)
  (diameter 0)
  (color 0 0 0 0))
 (label
  "SCL_IN"
  (at 86.36 50.8 0)
  (effects (font (size 1.27 1.27)) (justify left bottom)))
 (label
  "SDA_IN"
  (at 86.36 76.2 0)
  (effects (font (size 1.27 1.27)) (justify left bottom)))
 (wire
  (pts (xy 139.7 91.44) (xy 139.7 88.9))
  (stroke (width 0) (type default)))
 (symbol
  (lib_id "power:+3V3")
  (at 139.7 88.9 0)
  (unit 1)
  (exclude_from_sim no)
  (in_bom no)
  (on_board no)
  (dnp no)
  (property
   "Reference"
   "#PWR05" (at 139.7 82.55 0) (effects (font (size 1.27 1.27)) (justify left) (hide yes)))
  (property
   "Value"
   "+3V3" (at 138.43 85.09 0) (effects (font (size 1.27 1.27)) (justify left)))
  (property
   "Footprint"
   "" (at 139.7 88.9 0) (effects (font (size 1.27 1.27)) (hide yes)))
  (property
   "Datasheet"
   "" (at 139.7 88.9 0) (effects (font (size 1.27 1.27)) (hide yes)))
  (pin
   "1")
  (instances (project
    "sonde-i2c-passive" (path
    "/8e21473a-9912-552b-aa84-74540a51dc78" (reference "#PWR05") (unit 1)))))
 (symbol
  (lib_id "power:PWR_FLAG")
  (at 134.62 88.9 0)
  (unit 1)
  (exclude_from_sim no)
  (in_bom no)
  (on_board no)
  (dnp no)
  (property
   "Reference"
   "#FLG01" (at 137.16 85.09 0) (effects (font (size 1.27 1.27)) (justify left) (hide yes)))
  (property
   "Value"
   "PWR_FLAG" (at 137.16 92.71 0) (effects (font (size 1.27 1.27)) (justify left) (hide yes)))
  (property
   "Footprint"
   "" (at 134.62 88.9 0) (effects (font (size 1.27 1.27)) (hide yes)))
  (property
   "Datasheet"
   "" (at 134.62 88.9 0) (effects (font (size 1.27 1.27)) (hide yes)))
  (pin
   "1")
  (instances (project
    "sonde-i2c-passive" (path
    "/8e21473a-9912-552b-aa84-74540a51dc78" (reference "#FLG01") (unit 1)))))
 (wire
  (pts (xy 134.62 88.9) (xy 139.7 88.9))
  (stroke (width 0) (type default)))
 (wire
  (pts (xy 139.7 111.76) (xy 139.7 114.3))
  (stroke (width 0) (type default)))
 (symbol
  (lib_id "power:GND")
  (at 139.7 114.3 0)
  (unit 1)
  (exclude_from_sim no)
  (in_bom no)
  (on_board no)
  (dnp no)
  (property
   "Reference"
   "#PWR06" (at 139.7 120.65 0) (effects (font (size 1.27 1.27)) (justify left) (hide yes)))
  (property
   "Value"
   "0V" (at 138.43 118.75 0) (effects (font (size 1.27 1.27)) (justify left)))
  (property
   "Footprint"
   "" (at 139.7 114.3 0) (effects (font (size 1.27 1.27)) (hide yes)))
  (property
   "Datasheet"
   "" (at 139.7 114.3 0) (effects (font (size 1.27 1.27)) (hide yes)))
  (pin
   "1")
  (instances (project
    "sonde-i2c-passive" (path
    "/8e21473a-9912-552b-aa84-74540a51dc78" (reference "#PWR06") (unit 1)))))
 (symbol
  (lib_id "power:PWR_FLAG")
  (at 134.62 114.3 0)
  (unit 1)
  (exclude_from_sim no)
  (in_bom no)
  (on_board no)
  (dnp no)
  (property
   "Reference"
   "#FLG02" (at 137.16 110.49 0) (effects (font (size 1.27 1.27)) (justify left) (hide yes)))
  (property
   "Value"
   "PWR_FLAG" (at 137.16 118.11 0) (effects (font (size 1.27 1.27)) (justify left) (hide yes)))
  (property
   "Footprint"
   "" (at 134.62 114.3 0) (effects (font (size 1.27 1.27)) (hide yes)))
  (property
   "Datasheet"
   "" (at 134.62 114.3 0) (effects (font (size 1.27 1.27)) (hide yes)))
  (pin
   "1")
  (instances (project
    "sonde-i2c-passive" (path
    "/8e21473a-9912-552b-aa84-74540a51dc78" (reference "#FLG02") (unit 1)))))
 (wire
  (pts (xy 134.62 114.3) (xy 139.7 114.3))
  (stroke (width 0) (type default)))
 (symbol
  (lib_id "Device:C")
  (at 157.48 101.6 0)
  (unit 1)
  (exclude_from_sim no)
  (in_bom yes)
  (on_board yes)
  (dnp no)
  (property
   "Reference"
   "C1" (at 160.02 100.33 0) (effects (font (size 1.27 1.27)) (justify left)))
  (property
   "Value"
   "100n" (at 160.02 104.14 0) (effects (font (size 1.27 1.27)) (justify left)))
  (property
   "Footprint"
   "Capacitor_THT:C_Disc_D5.0mm_W2.5mm_P5.00mm" (at 157.48 101.6 0) (effects (font (size 1.27 1.27)) (hide yes)))
  (property
   "Datasheet"
   "" (at 157.48 101.6 0) (effects (font (size 1.27 1.27)) (hide yes)))
  (property
   "Note"
   "Découplage au plus près de U1" (at 157.48 101.6 0) (effects (font (size 1.27 1.27)) (hide yes)))
  (pin
   "1")
  (pin
   "2")
  (instances (project
    "sonde-i2c-passive" (path
    "/8e21473a-9912-552b-aa84-74540a51dc78" (reference "C1") (unit 1)))))
 (wire
  (pts (xy 157.48 97.79) (xy 157.48 95.25))
  (stroke (width 0) (type default)))
 (symbol
  (lib_id "power:+3V3")
  (at 157.48 95.25 0)
  (unit 1)
  (exclude_from_sim no)
  (in_bom no)
  (on_board no)
  (dnp no)
  (property
   "Reference"
   "#PWR07" (at 157.48 88.9 0) (effects (font (size 1.27 1.27)) (justify left) (hide yes)))
  (property
   "Value"
   "+3V3" (at 156.21 91.44 0) (effects (font (size 1.27 1.27)) (justify left)))
  (property
   "Footprint"
   "" (at 157.48 95.25 0) (effects (font (size 1.27 1.27)) (hide yes)))
  (property
   "Datasheet"
   "" (at 157.48 95.25 0) (effects (font (size 1.27 1.27)) (hide yes)))
  (pin
   "1")
  (instances (project
    "sonde-i2c-passive" (path
    "/8e21473a-9912-552b-aa84-74540a51dc78" (reference "#PWR07") (unit 1)))))
 (wire
  (pts (xy 157.48 105.41) (xy 157.48 107.95))
  (stroke (width 0) (type default)))
 (symbol
  (lib_id "power:GND")
  (at 157.48 107.95 0)
  (unit 1)
  (exclude_from_sim no)
  (in_bom no)
  (on_board no)
  (dnp no)
  (property
   "Reference"
   "#PWR08" (at 157.48 114.3 0) (effects (font (size 1.27 1.27)) (justify left) (hide yes)))
  (property
   "Value"
   "0V" (at 156.21 112.4 0) (effects (font (size 1.27 1.27)) (justify left)))
  (property
   "Footprint"
   "" (at 157.48 107.95 0) (effects (font (size 1.27 1.27)) (hide yes)))
  (property
   "Datasheet"
   "" (at 157.48 107.95 0) (effects (font (size 1.27 1.27)) (hide yes)))
  (pin
   "1")
  (instances (project
    "sonde-i2c-passive" (path
    "/8e21473a-9912-552b-aa84-74540a51dc78" (reference "#PWR08") (unit 1)))))
 (symbol
  (lib_id "Connector_Generic:Conn_01x04")
  (at 175.26 60.96 0)
  (unit 1)
  (exclude_from_sim no)
  (in_bom yes)
  (on_board yes)
  (dnp no)
  (property
   "Reference"
   "J2" (at 173.99 53.34 0) (effects (font (size 1.27 1.27)) (justify left)))
  (property
   "Value"
   "Vers analyseur FX2" (at 177.8 68.58 0) (effects (font (size 1.27 1.27)) (justify left)))
  (property
   "Footprint"
   "Connector_PinHeader_2.54mm:PinHeader_1x04_P2.54mm_Vertical" (at 175.26 60.96 0) (effects (font (size 1.27 1.27)) (hide yes)))
  (property
   "Datasheet"
   "" (at 175.26 60.96 0) (effects (font (size 1.27 1.27)) (hide yes)))
  (property
   "Note"
   "1 +3,3 V, 2 SCL vers D0, 3 SDA vers D1, 4 0 V (GND de l'analyseur et du Pi)" (at 175.26 60.96 0) (effects (font (size 1.27 1.27)) (hide yes)))
  (pin
   "1")
  (pin
   "2")
  (pin
   "3")
  (pin
   "4")
  (instances (project
    "sonde-i2c-passive" (path
    "/8e21473a-9912-552b-aa84-74540a51dc78" (reference "J2") (unit 1)))))
 (wire
  (pts (xy 119.38 50.8) (xy 160.02 50.8))
  (stroke (width 0) (type default)))
 (wire
  (pts (xy 160.02 50.8) (xy 160.02 60.96))
  (stroke (width 0) (type default)))
 (wire
  (pts (xy 160.02 60.96) (xy 170.18 60.96))
  (stroke (width 0) (type default)))
 (wire
  (pts (xy 119.38 76.2) (xy 162.56 76.2))
  (stroke (width 0) (type default)))
 (wire
  (pts (xy 162.56 76.2) (xy 162.56 63.5))
  (stroke (width 0) (type default)))
 (wire
  (pts (xy 162.56 63.5) (xy 170.18 63.5))
  (stroke (width 0) (type default)))
 (wire
  (pts (xy 170.18 58.42) (xy 165.1 58.42))
  (stroke (width 0) (type default)))
 (wire
  (pts (xy 165.1 58.42) (xy 165.1 55.88))
  (stroke (width 0) (type default)))
 (symbol
  (lib_id "power:+3V3")
  (at 165.1 55.88 0)
  (unit 1)
  (exclude_from_sim no)
  (in_bom no)
  (on_board no)
  (dnp no)
  (property
   "Reference"
   "#PWR09" (at 165.1 49.53 0) (effects (font (size 1.27 1.27)) (justify left) (hide yes)))
  (property
   "Value"
   "+3V3" (at 163.83 52.07 0) (effects (font (size 1.27 1.27)) (justify left)))
  (property
   "Footprint"
   "" (at 165.1 55.88 0) (effects (font (size 1.27 1.27)) (hide yes)))
  (property
   "Datasheet"
   "" (at 165.1 55.88 0) (effects (font (size 1.27 1.27)) (hide yes)))
  (pin
   "1")
  (instances (project
    "sonde-i2c-passive" (path
    "/8e21473a-9912-552b-aa84-74540a51dc78" (reference "#PWR09") (unit 1)))))
 (wire
  (pts (xy 170.18 66.04) (xy 167.64 66.04))
  (stroke (width 0) (type default)))
 (wire
  (pts (xy 167.64 66.04) (xy 167.64 68.58))
  (stroke (width 0) (type default)))
 (symbol
  (lib_id "power:GND")
  (at 167.64 68.58 0)
  (unit 1)
  (exclude_from_sim no)
  (in_bom no)
  (on_board no)
  (dnp no)
  (property
   "Reference"
   "#PWR10" (at 167.64 74.93 0) (effects (font (size 1.27 1.27)) (justify left) (hide yes)))
  (property
   "Value"
   "0V" (at 166.37 73.03 0) (effects (font (size 1.27 1.27)) (justify left)))
  (property
   "Footprint"
   "" (at 167.64 68.58 0) (effects (font (size 1.27 1.27)) (hide yes)))
  (property
   "Datasheet"
   "" (at 167.64 68.58 0) (effects (font (size 1.27 1.27)) (hide yes)))
  (pin
   "1")
  (instances (project
    "sonde-i2c-passive" (path
    "/8e21473a-9912-552b-aa84-74540a51dc78" (reference "#PWR10") (unit 1)))))
 (label
  "SCL_OUT"
  (at 121.92 50.8 0)
  (effects (font (size 1.27 1.27)) (justify left bottom)))
 (label
  "SDA_OUT"
  (at 121.92 76.2 0)
  (effects (font (size 1.27 1.27)) (justify left bottom)))
 (text
  "SONDE I2C PASSIVE — espion du bus BP / BA (lecture seule)"
  (exclude_from_sim no)
  (at 12.7 25.4 0)
  (effects (font (size 2 2)
    (bold yes)) (justify left bottom)))
 (text
  "3 fils côté bus (SDA, SCL, 0 V) ; position 4 (+15 V) du connecteur VIDE. Aucune pull-up, rien n'est alimenté par le bus.\nLe 0 V de la sonde est le 0 V de l'armoire : analyseur et Raspberry Pi sur batterie, jamais reliés au PE."
  (exclude_from_sim no)
  (at 12.7 31.75 0)
  (effects (font (size 1.4 1.4)) (justify left bottom)))
 (text
  "CÔTÉ BUS\nBA J1/J2 (WR-MPC3)\n1 SDA · 2 SCL · 3 0 V · 4 +15 V"
  (exclude_from_sim no)
  (at 7.62 41.91 0)
  (effects (font (size 1.27 1.27)) (justify left bottom)))
 (text
  "PROTECTION ET TAMPON"
  (exclude_from_sim no)
  (at 76.2 41.91 0)
  (effects (font (size 1.27 1.27)
    (bold yes)) (justify left bottom)))
 (text
  "CÔTÉ ANALYSEUR\nJ2 : 1 +3,3 V · 2 SCL→D0\n3 SDA→D1 · 4 0 V"
  (exclude_from_sim no)
  (at 160.02 41.91 0)
  (effects (font (size 1.27 1.27)) (justify left bottom)))
 (text
  "Alimentation de U1 : +3,3 V de J2 (analyseur, ou broche 1 du GPIO du Pi).\n0 V commun : J2-4, GND de l'analyseur et du Pi (aussi relié par le câble USB)."
  (exclude_from_sim no)
  (at 86.36 127 0)
  (effects (font (size 1.27 1.27)) (justify left bottom)))
 (sheet_instances
  (path
   "/"
   (page "1")))
 (embedded_fonts no))
